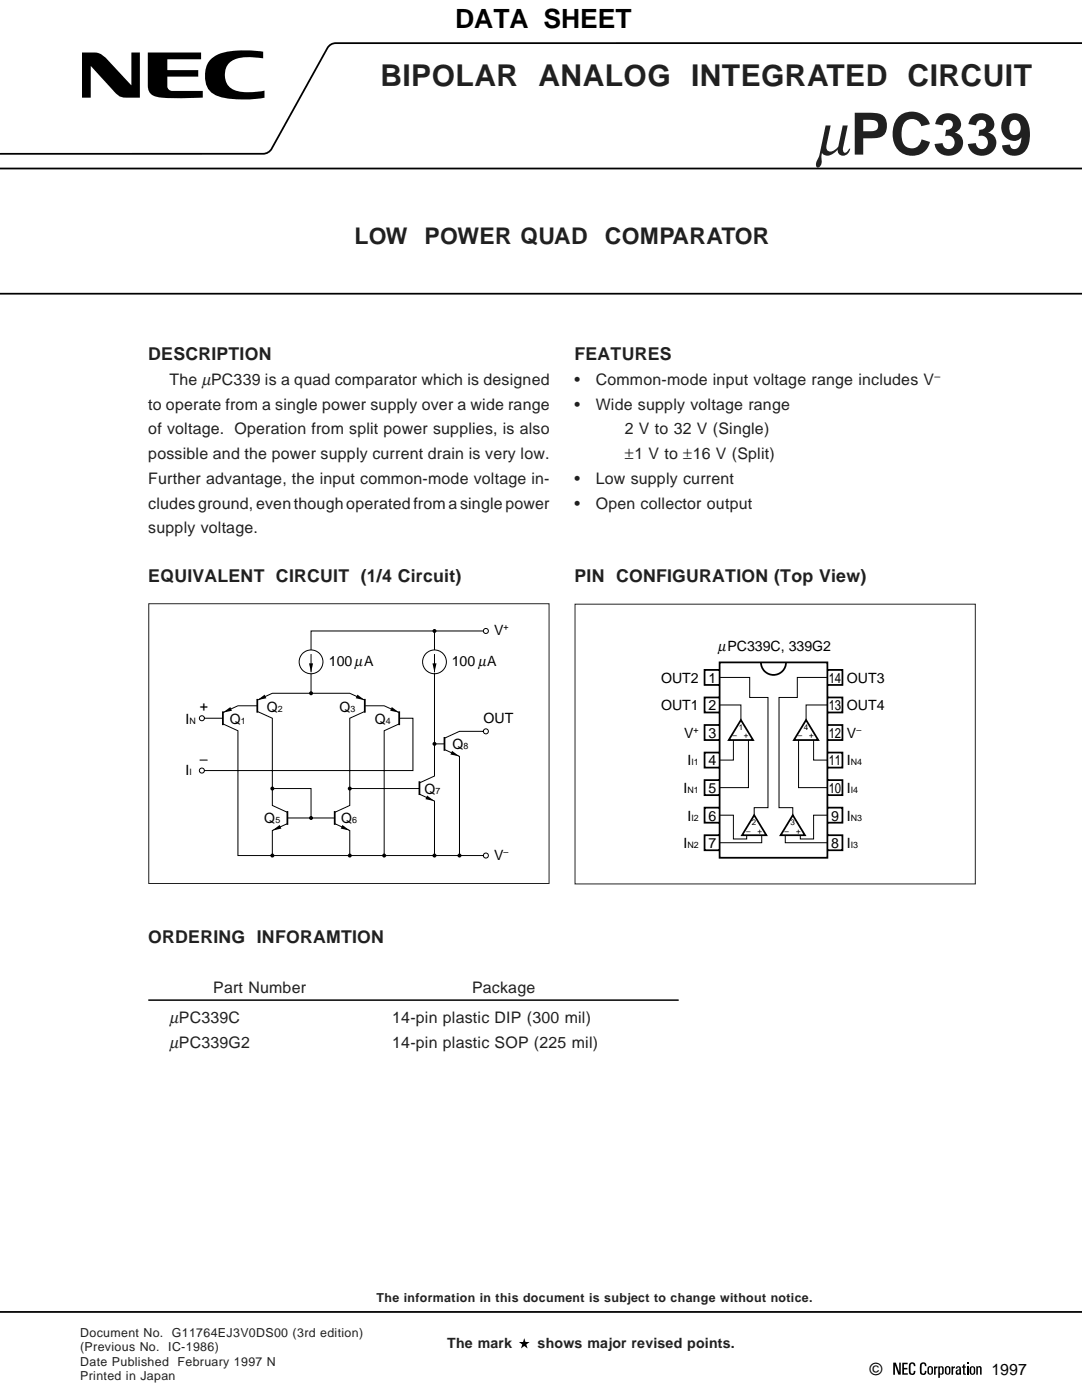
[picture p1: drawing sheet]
<svg xmlns="http://www.w3.org/2000/svg" width="216mm" height="279mm" viewBox="0 0 216 279" stroke-linecap="round" stroke-linejoin="round" font-family="sans-serif">
<path d="M215.9 8.6h-148.9a1.9 1.9 0 0 0-1.7 1l-11.1 20.1a1.97 1.97 0 0 1-1.7 1h-52.5M-.1 33.6h216M0 58.6h215.9M-.1 261.8h216" fill="none" stroke="#000" stroke-width=".35"/>
<path d="M178.2 271.9h.6l.6 1.9v-1.9h.3v2.4h-.4l-.7-1.8v1.9h-.4zM180 272h1.1v.3h-.7v.7h.7v.3h-.7v.8h.7v.3h-1.1zM183.7 272.1a.66 .66 0 0 1 .8-.2 .66 .66 0 0 1 .4 .8l-.4-.1-.1-.4h-.4a2.95 2.95 0 0 0 0 1.9l.5-.1v-.4h.4a.66 .66 0 0 1-.5 .8 .66 .66 0 0 1-.8-.5v-1.3zM185.2 272.8l.4-.2a.84 .84 0 0 1 .6 1.2 .59 .59 0 0 1-.8 .5 .59 .59 0 0 1-.4-.8z" fill="#000"/>
<path d="M185.5 272.9h.1a.88 .88 0 0 1 0 1.2 1.06 1.06 0 0 1-.1-1.2z" fill="#fff"/>
<path d="M187.2 272.7h.3v.1l.4-.1a1.06 1.06 0 0 1 .1 1.6h-.5v.7h-.3z" fill="#000"/>
<path d="M187.6 272.9h.2a.93 .93 0 0 1 0 1.3 1.12 1.12 0 0 1-.2-1.3z" fill="#fff"/>
<path d="M188.6 272.8l.5-.2a.84 .84 0 0 1 .5 1.2 .59 .59 0 0 1-.7 .5 .59 .59 0 0 1-.4-.8z" fill="#000"/>
<path d="M188.9 272.9h.2a.88 .88 0 0 1 0 1.2 1.06 1.06 0 0 1-.2-1.2z" fill="#fff"/>
<path d="M189.9 272.7h.3v.2l.3-.2v.3l-.3 .2v1.2h-.3zM193.6 272.8l.4-.2a.84 .84 0 0 1 .6 1.3 .59 .59 0 0 1-.7 .5 .59 .59 0 0 1-.4-.8z" fill="#000"/>
<path d="M193.9 272.9h.1a.88 .88 0 0 1 0 1.3 1.06 1.06 0 0 1-.1-1.3z" fill="#fff"/>
<path d="M190.9 272.7h.3l.5 .2 .1 1.4h-.4v-.1l-.4 .2-.2-.1v-.8l.6-.2v-.4h-.2l-.2 .3h-.3z" fill="#000"/>
<path d="M191.1 273.6l.3-.1v.5h-.4z" fill="#fff"/>
<g fill="#000">
<path d="M16.4 10.5h1.4a4 4 0 0 1 4.1 1.9l4.3 4.6v-6.5h1.7v9h-2.1a3.1 3.1 0 0 1-3.3-1.5l-4.4-4.8v6.3h-1.7zM29.5 10.5h10.6v1.3h-6.7v2.2h6.2v1.3h-6.2v1.1a1.48 1.48 0 0 0 .6 1.7h6.5v1.4h-1.5a36.9 36.9 0 0 1-8-.2 2.29 2.29 0 0 1-1.5-2.9zM42 11.9a6.7 6.7 0 0 1 4.5-1.7l3.2-.1 2.8 .2v1.3l-1.3-.1a7.4 7.4 0 0 0-5.3 .9l-.6 .7-.3 .9-.1 1.2h-4a4.5 4.5 0 0 1 1.1-3.3zM40.9 15.2h4a3.2 3.2 0 0 0 3.5 3.2h2.3l2.1-.3v1.4a21.9 21.9 0 0 1-9.5-.4 3.8 3.8 0 0 1-2.4-3.9zM51.3 139.7l1.5-1.1 .3 .8zM61.7 132.4h.8l-.4 1.8zM71.3 138.6l1.5 1.1-1.8-.3zM86.3 132.4h.8l-.4 1.8zM44.5 142.2l1.5-1.1 .3 .7zM78.2 141.1l1.5 1.1-1.8-.4zM85.2 158.8l1.5 1.1-1.8-.4zM90.2 149.8l1.5 1.2-1.8-.4z"/>
<path d="M54.3 165.7l1.5-1.1 .3 .8zM68.3 164.6l1.5 1.1-1.8-.3zM103.5 267.8h.9l.2-.7 .3 .7h.8l-.7 .5 .3 .8-.7-.5-.6 .5 .2-.8zM181.5 272.1a.66 .66 0 0 1 .8-.2 .66 .66 0 0 1 .3 .8l-.3-.1-.1-.4h-.4a2.94 2.94 0 0 0 0 1.9l.5-.1v-.4h.4a.66 .66 0 0 1-.5 .8 .66 .66 0 0 1-.8-.5v-1.3zM186.4 272.7h.3v.2l.3-.2v.3l-.3 .2v1.2h-.3zM192.2 272.4l.3-.2v.5h.2v.2h-.2v1.1l.2 .1v.3l-.5-.1v-1.3l-.3-.1v-.2h.3zM192.9 271.9h.3v.3h-.3zM192.9 272.7h.3v1.7h-.3zM194.8 272.7l.4 .1a.42 .42 0 0 1 .4-.2 .42 .42 0 0 1 .3 .4v1.3h-.3v-1.2l-.3-.2-.2 .2v1.3h-.3z"/>
<circle cx="62.1" cy="138.4" r=".4"/>
<circle cx="86.7" cy="125.9" r=".4"/>
<circle cx="54.3" cy="157.4" r=".4"/>
<circle cx="69.8" cy="157.4" r=".4"/>
<circle cx="86.7" cy="148.5" r=".4"/>
<circle cx="54.3" cy="170.7" r=".4"/>
<circle cx="62.1" cy="163.2" r=".4"/>
<circle cx="69.8" cy="170.7" r=".4"/>
<circle cx="76.7" cy="170.7" r=".4"/>
<circle cx="86.7" cy="170.7" r=".4"/>
<circle cx="91.7" cy="170.7" r=".4"/>
</g>
<path d="M29.6 199.6h105.8" fill="none" stroke="#231f20" stroke-width=".34"/>
<g fill="none" stroke="#000" stroke-width=".2">
<path d="M51.3 139.7l3-1.3h15.5l3 1.3M62.1 130.5v3.7M62.1 134.5v3.9M86.7 134.5v20.4l-3 1.3M86.7 125.9v3.8M86.7 130.5v3.7M96.5 125.9h-34.4v3.8M143.6 135.2h6v4h3.6v22h-2.7v1.5M165.1 135.2h-6v4h-3.7v22h2.8v1.5M40.8 143.3h3.7M44.5 144.5l3 1.3v24.9h29.2v-24.9l3-1.3M51.3 142l3 1.3v17.4l3 1.4"/>
<path d="M51.3 140.9h-3.8l-3 1.3M54.3 157.4h7.8v5.8M69.8 157.4h13.9M72.8 142l-3 1.3v17.4l-3 1.4M72.8 140.9h3.9l3 1.3M79.7 143.3h2.7v10.5h-41.6M83.7 158.5l3 1.4v10.8M86.7 148.5h2M88.7 149.6l3 1.4v19.7M96.5 146h-4.8l-3 1.3M143.6 140.7h4.2v3M146.3 147.7v4h-2.7"/>
<path d="M149.3 147.7v9.5h-5.7M159.3 147.7v9.5h5.8M162.3 147.7v4h2.8M165.1 140.7h-4.3v3M57.3 164.4l-3 1.3v5M57.3 163.2h9.5M66.8 164.4l3 1.3v5M76.7 170.7h19.8M143.6 162.7h2.7v4.7h2.7v-.7M152 166.7v1.5h-8.4M156.7 166.7v1.5h8.4M165.1 162.7h-2.8v4.7h-2.6v-.7"/>
<circle cx="62.1" cy="132.1" r="2.37"/>
<circle cx="86.7" cy="132.1" r="2.37"/>
<circle cx="97" cy="125.9" r=".5"/>
<circle cx="40.3" cy="143.3" r=".5"/>
<circle cx="40.3" cy="153.8" r=".5"/>
<circle cx="97" cy="146" r=".5"/>
<circle cx="97" cy="170.7" r=".5"/>
</g>
<g fill="none" stroke="#000" stroke-width=".35">
<path d="M51.3 139.5v2.7M72.8 139.5v2.7M143.6 132.2h21.5v39h-21.5zM143.6 133.7h-3v3h3M143.6 139.2h-3v3h3M151.8 132.2a2.5 2.5 0 0 0 2.5 2.5 2.5 2.5 0 0 0 2.5-2.5M165.1 133.7h3v3h-3M165.1 139.2h3v3h-3M44.5 142v2.7M79.7 142v2.7M83.7 155.9v2.8M88.7 147.1v2.7"/>
<path d="M143.6 144.7h-3v3h3M143.6 150.2h-3v3h3M143.6 155.7h-3v3h3M147.8 143.7l2.5 4h-4.9zM160.8 143.7l2.5 4h-4.9zM165.1 144.7h3v3h-3M165.1 150.2h3v3h-3M165.1 155.7h3v3h-3M57.3 161.9v2.7M66.8 161.9v2.7M143.6 161.2h-3v3h3M143.6 166.7h-3v3h3"/>
<path d="M150.5 162.7l2.4 4h-4.8zM158.2 162.7l2.4 4h-4.8zM165.1 161.2h3v3h-3M165.1 166.7h3v3h-3"/>
</g>
<path d="M29.7 120.5h79.9v55.8h-79.9zM114.7 120.6h79.9v55.8h-79.9z" fill="none" stroke="#231f20" stroke-width=".2"/>
<text font-size="11.9" fill="#231f20" x="162.8" y="30.9">µPC339</text>
<text font-size="6" fill="#231f20" x="75.9" y="17.2">BIPOLAR ANALOG INTEGRATED CIRCUIT</text>
<text font-size="5.3" x="90.8" y="5.5">DATA SHEET</text>
<g font-size="4.6" fill="#231f20">
<text x="70.7" y="48.7">LOW</text>
<text x="84.7" y="48.7">POWER QUAD</text>
<text x="120.7" y="48.7">COMPARATOR</text>
</g>
<g font-size="3.5" fill="#231f20">
<text x="29.6" y="71.9">DESCRIPTION</text>
<text x="114.6" y="71.9">FEATURES</text>
<text x="29.6" y="116.1">EQUIVALENT CIRCUIT (1/4 Circuit)</text>
<text x="114.6" y="116.1">PIN CONFIGURATION (Top View)</text>
<text x="29.6" y="188.3">ORDERING INFORAMTION</text>
</g>
<text font-size="3.4" x="173.5" y="274.5">©</text>
<g font-size="3.2" fill="#231f20">
<text x="33.8" y="76.8">The µPC339 is a quad comparator which is designed</text>
<text x="114.6" y="76.8">•</text>
<text x="118.9" y="76.8">Common-mode input voltage range includes V</text>
<text x="29.6" y="81.8">to operate from a single power supply over a wide range</text>
<text x="114.6" y="81.8">•</text>
<text x="118.9" y="81.8">Wide supply voltage range</text>
<text x="29.6" y="86.7">of voltage. Operation from split power supplies, is also</text>
<text x="124.7" y="86.7">2 V to 32 V (Single)</text>
<text x="29.6" y="91.7">possible and the power supply current drain is very low.</text>
<text x="124.7" y="91.7">±1 V to ±16 V (Split)</text>
<text x="29.6" y="96.6">Further advantage, the input common-mode voltage in-</text>
<text x="29.6" y="101.5">cludes ground, even though operated from a single power</text>
<text x="114.6" y="96.6">•</text>
<text x="114.6" y="101.5">•</text>
<text x="118.9" y="96.6">Low supply current</text>
<text x="118.9" y="101.5">Open collector output</text>
<text x="29.6" y="106.5">supply voltage.</text>
<text x="42.5" y="198.1">Part Number</text>
<text x="94.2" y="198.1">Package</text>
<text x="33.8" y="204.1">µPC339C</text>
<text x="33.8" y="209.1">µPC339G2</text>
<text x="78.3" y="209.1">14-pin plastic SOP (225 mil)</text>
<text x="78.3" y="204.1">14-pin plastic DIP (300 mil)</text>
</g>
<text font-size="3.2" x="197.8" y="274.4">1997</text>
<text font-size="2.9" x="143.3" y="129.9">µPC339C, 339G2</text>
<g font-size="2.8">
<text x="98.6" y="126.8">V</text>
<text x="65.6" y="132.9">100µA</text>
<text x="90.1" y="132.9">100 µA</text>
<text x="131.9" y="136.3">OUT2</text>
<text x="141.4" y="136.3">1</text>
<text x="165.4" y="136.3">14</text>
<text x="169" y="136.3">OUT3</text>
<text x="39.9" y="141.9">+</text>
<text x="53.3" y="142.1">Q</text>
<text x="67.7" y="142.1">Q</text>
<text x="131.9" y="141.8">OUT1</text>
<text x="141.4" y="141.8">2</text>
<text x="165.4" y="141.8">13</text>
<text x="169" y="141.8">OUT4</text>
<text x="37" y="144.4">I</text>
<text x="45.9" y="144.6">Q</text>
<text x="74.8" y="144.6">Q</text>
<text x="90.3" y="149.5">Q</text>
<text x="96.5" y="144.2">OUT</text>
<text x="136.5" y="147.3">V</text>
<text x="141.4" y="147.3">3</text>
<text x="165.4" y="147.3">12</text>
<text x="169" y="147.3">V</text>
<text x="37" y="154.6">I</text>
<text x="39.9" y="152.5">–</text>
<text x="137.2" y="152.8">I</text>
<text x="141.4" y="152.8">4</text>
<text x="165.4" y="152.8">11</text>
<text x="169" y="152.8">I</text>
<text x="84.7" y="158.5">Q</text>
<text x="136.4" y="158.3">I</text>
<text x="141.4" y="158.3">5</text>
<text x="165.4" y="158.3">10</text>
<text x="169" y="158.3">I</text>
<text x="52.7" y="164.3">Q</text>
<text x="68.1" y="164.3">Q</text>
<text x="137.2" y="163.8">I</text>
<text x="141.4" y="163.8">6</text>
<text x="165.8" y="163.8">9</text>
<text x="169" y="163.8">I</text>
<text x="98.6" y="171.7">V</text>
<text x="136.4" y="169.3">I</text>
<text x="141.4" y="169.3">7</text>
<text x="165.8" y="169.3">8</text>
<text x="169" y="169.3">I</text>
</g>
<g font-size="2.8" fill="#231f20">
<text x="89.2" y="269">The mark</text>
<text x="107.3" y="269">shows major revised points.</text>
</g>
<g font-size="2.5" fill="#231f20">
<text x="75.1" y="259.8">The information in this document is subject to change without notice.</text>
<text x="16" y="266.9">Document No. G11764EJ3V0DS00 (3rd edition)</text>
<text x="16" y="269.7">(Previous No. IC-1986)</text>
<text x="16" y="272.5">Date Published February 1997 N</text>
<text x="16" y="275.4">Printed in Japan</text>
</g>
<text font-size="2.1" fill="#231f20" x="186.4" y="75.8">–</text>
<g font-size="1.8">
<text x="100.5" y="125.8">+</text>
<text x="55.5" y="142.1">2</text>
<text x="69.9" y="142.1">3</text>
<text x="37.8" y="144.4">N</text>
<text x="48.1" y="144.6">1</text>
<text x="77" y="144.6">4</text>
<text x="92.5" y="149.5">8</text>
<text x="138.4" y="146.3">+</text>
<text x="170.9" y="146.3">–</text>
<text x="37.8" y="154.6">I</text>
<text x="138" y="152.8">I1</text>
<text x="169.8" y="152.8">N4</text>
<text x="86.9" y="158.5">7</text>
<text x="137.2" y="158.3">N1</text>
<text x="169.8" y="158.3">I4</text>
<text x="54.9" y="164.3">5</text>
<text x="70.3" y="164.3">6</text>
<text x="138" y="163.8">I2</text>
<text x="169.8" y="163.8">N3</text>
<text x="100.5" y="170.7">–</text>
<text x="137.2" y="169.3">N2</text>
<text x="169.8" y="169.3">I3</text>
</g>
<g font-size="1.6">
<text x="146.2" y="147.3">–</text>
<text x="147.4" y="145.6">1</text>
<text x="148.4" y="147.3">+</text>
<text x="159.2" y="147.3">–</text>
<text x="160.4" y="145.6">4</text>
<text x="161.5" y="147.3">+</text>
<text x="148.9" y="166.4">–</text>
<text x="150" y="164.6">2</text>
<text x="151.2" y="166.4">+</text>
<text x="156.6" y="166.4">–</text>
<text x="157.8" y="164.6">3</text>
<text x="158.8" y="166.4">+</text>
</g>
</svg>
